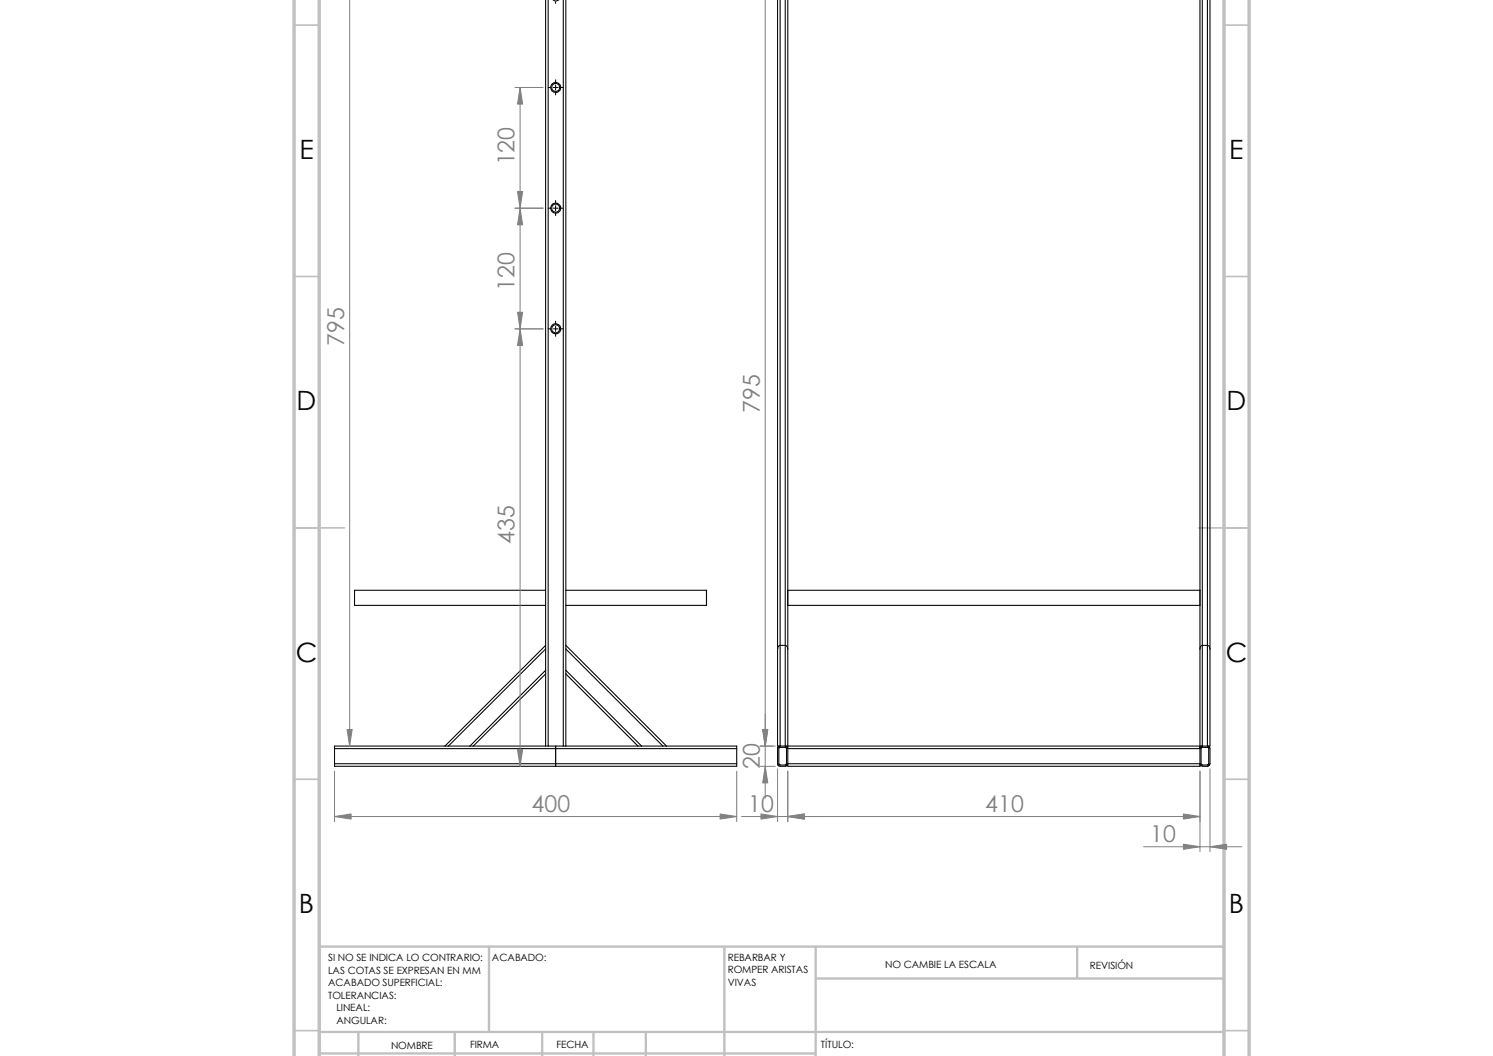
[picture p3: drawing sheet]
<svg xmlns="http://www.w3.org/2000/svg" width="297mm" height="210mm" viewBox="0 0 297 210" stroke-linecap="round" stroke-linejoin="round" font-family="sans-serif">
<path d="M58.5 5h5M243.5 5h5M58.5 55h5M243.5 55h5M58.5 105h10M238.5 105h10M58.5 155h5M243.5 155h5M58.5 205h5M243.5 205h5" fill="none" stroke="#c0c0c0" stroke-width=".34"/>
<g fill="none" stroke="#c0c0c0" stroke-width=".47">
<path d="M97.3 188.3v16.9M144.1 188.3v21.8M162.3 194.6h81.2M162.3 188.3v21.8M214.3 188.3v6.3M243.5 188.3h-180v21.8M63.5 209.5h98.8M63.5 205.2h180M71.3 205.2v4.9M90.5 205.2v4.9M107.9 205.2v4.9M118.1 205.2v4.9"/>
<path d="M128.5 205.2v4.9"/>
</g>
<path d="M58.5 -.1v210.2M63.5 -.1v210.2M243.5 0v210.1M248.5 0v210.1" fill="none" stroke="#c0c0c0" stroke-width=".68" stroke-linecap="butt"/>
<g fill="none" stroke="#000" stroke-width=".21">
<path d="M108.5 -.1v128.5M109.1 -.1v148.5M110 -.1l.1 .1a.81 .81 0 0 0 1.1 0M112.1 -.1v148.5M112.6 -.1v128.5M154.7 -.1v148.5h.5M155.2 -.1v148.5M156.2 -.1v148.5M156.7 -.1v148.5M238.7 -.1v148.5M239.2 -.1v148.5M240.2 -.1v148.5"/>
<path d="M240.7 -.1v148.5h-.5M108.5 117.4h-38v3h38M112.6 117.4h27.9v3h-27.9M156.7 117.4h82M108.5 128.4v.7M108.5 133.3v.7M108.5 129.1l-19.3 19.3M108.5 128.4l-20 20M108.5 134l-14.4 14.4M108.5 133.3l-15 15.1M108.5 129.1v4.2M108.5 134v14.4"/>
<path d="M112.6 133.3l15 15.1M112.6 134l14.3 14.4M112.6 128.4l20 20M112.6 129.1l19.3 19.3M112.6 129.1v4.2M112.6 134v14.4M112.6 133.3v.7M112.6 128.4v.7M156.7 120.4h82M156.7 129.1l-.1-.5-.3-.2h-1.1l-.4 .2-.1 .5M240.7 129.1l-.2-.6-.2-.1h-1.1a.62 .62 0 0 0-.5 .7M66.5 151.9v.5h80.1v-.5"/>
<path d="M66.5 151.9h80.1M66.5 148.9h80.1M66.5 148.9v3M88.5 148.4h.7M88.5 148.4h-22v.5M89.2 148.4h4.3M93.5 148.4h.6M94.1 148.4h14.4M108.5 148.4h.6M109.1 148.4h3M110.5 148.4v4M112.1 148.4h.5"/>
<path d="M112.6 148.4h14.3M126.9 148.4h.7M127.6 148.4h4.3M131.9 148.4h.7M132.6 148.4h14v.5M146.6 148.9v3M155 148.7h1.4l.1 3.2-.2 .2h-1.1l-.3-.1zM155.2 148.4h-.3l-.2 .3v3.4l.3 .3h1.2l.4-.2 .1-.3M155.2 148.4h1M156.2 148.4h.5M156.2 148.4l.3 .1 .2 .4M156.7 148.4v.5"/>
<path d="M156.7 148.4h82M156.7 151.9h82M156.7 148.9h82M156.7 148.9v3M238.7 148.9v3M238.7 148.4v.5M238.7 151.9v.5h-82v-.5M238.7 151.9l.2 .4 .3 .1M238.7 148.4h.5M239 148.7h1.4l.1 3.2-.2 .2h-1.1l-.3-.1zM239.2 148.4h1M239.2 148.4l-.4 .1-.1 .4"/>
<path d="M240.2 148.4l.3 .1 .2 .4v3.2l-.5 .3h-1"/>
<circle cx="110.6" cy="17.4" r=".79"/>
<circle cx="110.6" cy="17.4" r=".99"/>
<circle cx="110.5" cy="41.4" r=".8"/>
<circle cx="110.6" cy="41.4" r=".99"/>
<circle cx="110.5" cy="65.4" r=".8"/>
<circle cx="110.5" cy="65.4" r="1.01"/>
</g>
<g fill="none" stroke="#000" stroke-width=".2">
<path d="M109.1 17.4h.5M110.1 17.4h.9M110.5 .4v.3M110.5 15.9v.5M110.5 16.9v1M110.5 18.4v.5M111.5 17.4h.6M110.5 39.9v.5M109.1 41.4h.5M110.1 41.4h.9M110.5 40.9v1M110.5 42.4v.5"/>
<path d="M111.5 41.4h.6M109.1 65.4h.5M110.1 65.4h.9M110.5 63.9v.5M110.5 64.9v1M110.5 66.4v.5M111.5 65.4h.6"/>
</g>
<g fill="none" stroke="#808080" stroke-width=".2">
<path d="M69.6 -.1v148.5M152.2 -.1v158.8M102.4 17.4h5.6M103.5 17.4v135M102.4 41.4h5.6M102.4 65.4h5.6M66.5 153.4v10M146.6 153.4v10M151.2 152.4h3M151.2 148.4h3M154.7 152.9v10.5M156.7 153.4v10"/>
<path d="M238.7 153.4v16M240.7 152.9v16.5M66.5 162.4h80.1M147.5 162.4h91.2M227.5 168.4h19.6"/>
</g>
<g fill="#808080" stroke="#808080" stroke-width=".2">
<path d="M143.3 161.9l3.3 .5-3.3 .5z"/>
<path d="M66.5 162.4l3.3-.5v1z"/>
<path d="M69 145.1h1.1l-.5 3.3z"/>
<path d="M103.5 17.4l.5 3.3h-1z"/>
<path d="M103 38.1h1l-.5 3.3z"/>
<path d="M103.5 41.4l.5 3.3h-1z"/>
<path d="M103 62.1h1l-.5 3.3z"/>
<path d="M103.5 65.4l.5 3.3h-1z"/>
<path d="M103 149.1h1l-.5 3.3z"/>
<path d="M151.4 161.9l3.3 .5-3.3 .5z"/>
<path d="M156.7 162.4l3.3-.5v1z"/>
<path d="M235.4 161.9l3.3 .5-3.3 .5z"/>
<path d="M240.7 168.4l3.3-.5v1z"/>
<path d="M235.4 167.9l3.3 .5-3.3 .5z"/>
<path d="M152.2 152.4l.5 3.3h-1z"/>
<path d="M151.7 145.1h1l-.5 3.3z"/>
</g>
<g font-size="5.3">
<text x="59.6" y="31.6">E</text>
<text x="244.6" y="31.6">E</text>
<text x="59" y="81.6">D</text>
<text x="244" y="81.6">D</text>
<text x="58.8" y="131.6">C</text>
<text x="243.8" y="131.6">C</text>
<text x="59.5" y="181.6">B</text>
<text x="244.5" y="181.6">B</text>
</g>
<g font-size="4.6" fill="#808080">
<text x="102.4" y="32.9" transform="rotate(-90 102.4 32.9)">120</text>
<text x="102.4" y="57.8" transform="rotate(-90 102.4 57.8)">120</text>
<text x="68.5" y="68.7" transform="rotate(-90 68.5 68.7)">795</text>
<text x="151.1" y="82.2" transform="rotate(-90 151.1 82.2)">795</text>
<text x="102.4" y="108.2" transform="rotate(-90 102.4 108.2)">435</text>
<text x="151.1" y="153" transform="rotate(-90 151.1 153)">20</text>
<text x="105.7" y="161.5">400</text>
<text x="148.8" y="161.5">10</text>
<text x="196" y="161.5">410</text>
<text x="228.8" y="167.5">10</text>
</g>
<g font-size="2">
<text x="65.3" y="191.1">SI NO SE INDICA LO CONTRARIO:</text>
<text x="97.9" y="191.1">ACABADO:</text>
<text x="144.8" y="191.1">REBARBAR Y</text>
<text x="65.3" y="193.6">LAS COTAS SE EXPRESAN EN MM</text>
<text x="65.3" y="196.1">ACABADO SUPERFICIAL:</text>
<text x="144.8" y="193.5">ROMPER ARISTAS</text>
<text x="144.8" y="196">VIVAS</text>
<text x="176.1" y="192.5">NO CAMBIE LA ESCALA</text>
<text x="216.8" y="192.7">REVISIÓN</text>
<text x="65.3" y="198.6">TOLERANCIAS:</text>
<text x="66.9" y="201.1">LINEAL:</text>
<text x="66.9" y="203.6">ANGULAR:</text>
<text x="77.8" y="208.5">NOMBRE</text>
<text x="93.5" y="208.5">FIRMA</text>
<text x="110.7" y="208.4">FECHA</text>
<text x="163.3" y="208.4">TÍTULO:</text>
</g>
</svg>
